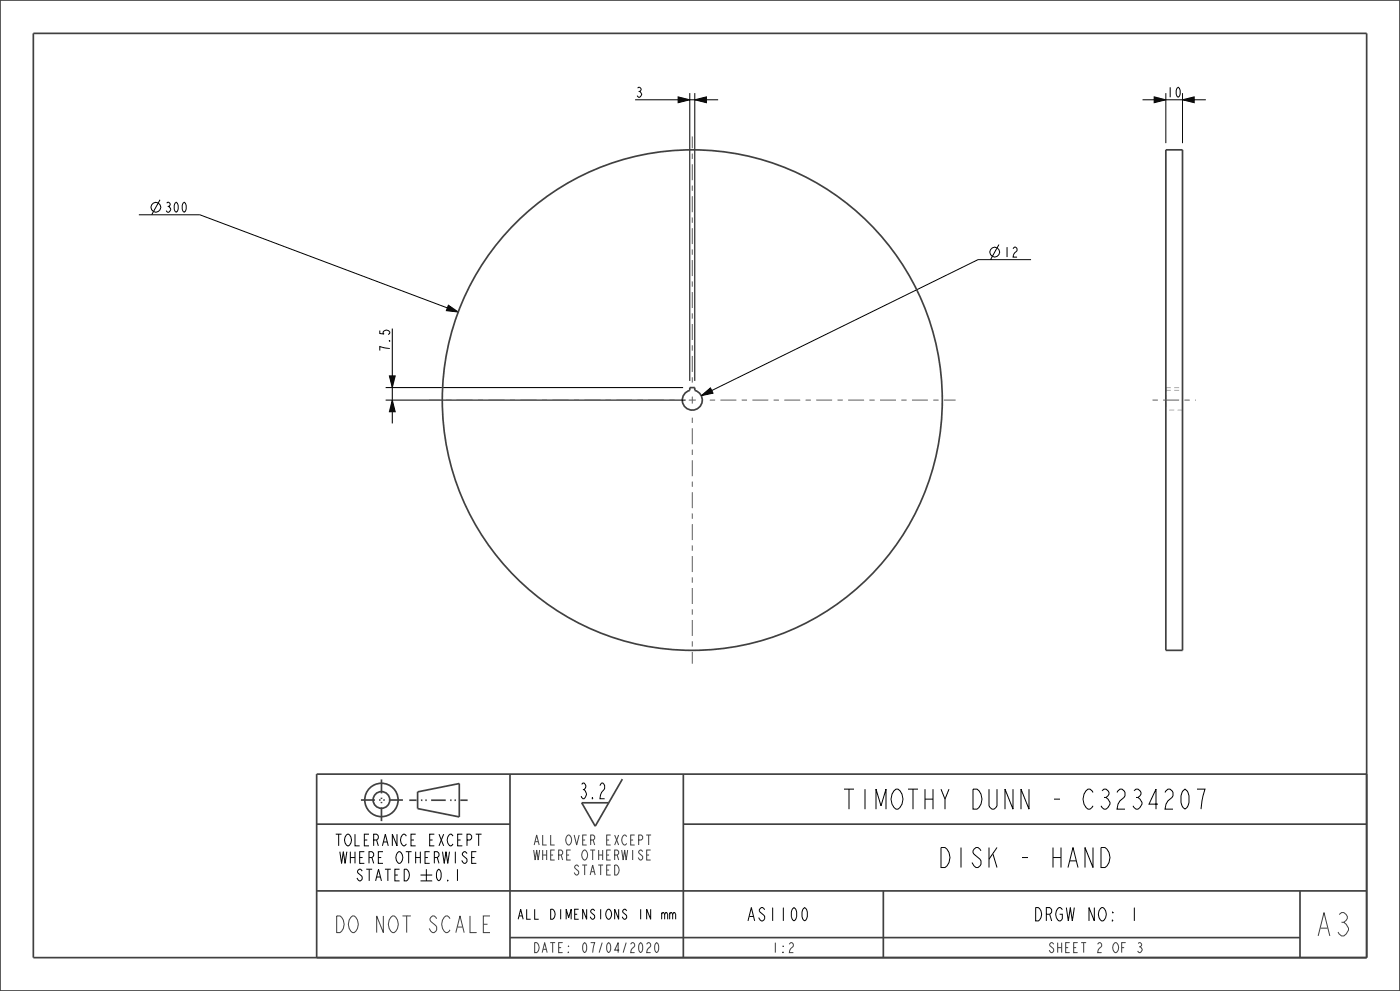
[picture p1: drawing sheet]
<svg xmlns="http://www.w3.org/2000/svg" width="420mm" height="297mm" viewBox="0 0 420 297" stroke-linecap="round" stroke-linejoin="round" font-family="sans-serif">
<g fill="none" stroke="#404040" stroke-width=".51">
<path d="M0 0h420v297h-420zM10 10h400v277h-400zM206.9 116.2h1.5v.8a3 3 0 0 1 1.8 4.6 3 3 0 0 1-5 0 3 3 0 0 1 1.7-4.6zM122.8 239.8h2.2M125.3 237.3l12.5-2.5v10l-12.5-2.5zM126.3 239.8h.4M127.6 239.8h.4M129.3 239.8h4.4M135 239.8h.5M136.3 239.8h.5M138.1 239.8h2.2M153 232v55"/>
<path d="M186.7 233.5l-8.1 14.1-4.1-7M205 232v55M410 232h-315v55M95 247h58M205 247h205M95 267h315M265 267v20M390 267v20M153 281h237"/>
<circle cx="114.4" cy="239.7" r="5"/>
<circle cx="114.4" cy="239.7" r="2.5"/>
</g>
<g fill="none" stroke="#000" stroke-width=".3">
<path d="M190.5 29.9h24.9M203.4 29l3.5 .9-3.5 .9zM206.9 27.9v86.3M208.4 29.9l3.5-.9v1.8zM208.4 27.9v86.3M342.8 29.9h19M346.3 29l3.5 .9-3.5 .9zM349.8 27.9v15M354.8 29.9l3.5-.9v1.8zM354.8 27.9v15M48 59.9l-2.5 4.5M41.7 64.4h18.3l77.5 29.1"/>
<path d="M299.7 73.3l-2.5 4.5M309.3 77.8h-15.9l-83 40.8M117.7 98.5v28.4M134.5 91.5l3 2-3.6-.4zM115.7 119.9h90M115.7 116.2h89.2M116.8 112.7h1.8l-.9 3.5zM117.7 119.9l.9 3.5h-1.8zM210.4 118.6l2.7-2.3 .8 1.5zM126.2 262.3h3.5M126.2 264h3.5M127.9 260.5v3.5"/>
<circle cx="46.7" cy="62.1" r="1.47"/>
<circle cx="298.4" cy="75.6" r="1.47"/>
</g>
<path d="M203.4 29l3.5 .9-3.5 .9zM208.4 29.9l3.5-.9v1.8zM346.3 29l3.5 .9-3.5 .9zM354.8 29.9l3.5-.9v1.8zM134.5 91.5l3 2-3.6-.4zM116.8 112.7h1.8l-.9 3.5zM117.7 119.9l.9 3.5h-1.8zM210.4 118.6l2.7-2.3 .8 1.5z" fill="#000"/>
<path d="M108.3 239.8h12.7M114.4 233.6v12.5" fill="none" stroke="#404040" stroke-width=".51" stroke-dasharray="4.2 1.3 .4 .8 .4 1.3" stroke-linecap="butt"/>
<path d="M349.8 118.4v1.4M349.8 117h1.5M351.3 116.2h-1.5v1.3M352.3 117h1.5M352.3 116.2h1.5M354.8 116.2v1.3M354.8 118.4v1.4M349.8 120.7v1.3M350.8 122.9h1.5M353.3 122.9h1.5M354.8 120.7v1.3" fill="none" stroke="#b0b0b0" stroke-width=".3"/>
<!-- layer: 02___PRT_ALL_AXES -->
<path d="M206.6 119.9h2.1M207.7 118.9v2.1" fill="none" stroke="#5d5d5d" stroke-width=".3"/>
<path d="M202.4 119.9h-73.7M207.7 114.7v-73.8M212.9 119.9h73.8M345.8 119.9h13M207.7 125.2v73.7" fill="none" stroke="#5d5d5d" stroke-width=".3" stroke-dasharray="1.6 1.6 4.8 1.6" stroke-linecap="butt"/>
<g fill="none" stroke="#404040" stroke-width=".51">
<path d="M349.8 44.9h5v150h-5z"/>
<circle cx="207.7" cy="119.9" r="75"/>
</g>
<text font-size="9.1" fill="#404040" x="394.5" y="280.5">A3</text>
<g font-size="7.8">
<text x="253.7" y="242.5">TIMOTHY DUNN - C3234207</text>
<text x="281.8" y="260">DISK - HAND</text>
</g>
<text font-size="6.5" fill="#404040" x="100.6" y="279.5">DO NOT SCALE</text>
<text font-size="6.1" fill="#404040" x="173.6" y="239.4">3.2</text>
<g font-size="5.2">
<text x="224.1" y="276">AS1100</text>
<text x="310.3" y="276">DRGW NO: 1</text>
</g>
<g font-size="4.5">
<text x="100.8" y="253.5">TOLERANCE EXCEPT</text>
<text x="102.2" y="258.8">WHERE OTHERWISE</text>
<text x="106.8" y="264">STATED</text>
<text x="130.4" y="264">0.1</text>
</g>
<g font-size="3.9">
<text x="190.5" y="29.2">3</text>
<text x="349.9" y="29.2">10</text>
<text x="49.3" y="63.6">300</text>
<text x="300.9" y="77.1">12</text>
<text x="116.9" y="105.7" transform="rotate(-90 116.9 105.7)">7.5</text>
<text x="155.6" y="275.5">ALL DIMENSIONS IN mm</text>
</g>
<g font-size="3.9" fill="#404040">
<text x="160.3" y="253.2">ALL OVER EXCEPT</text>
<text x="160.3" y="257.7">WHERE OTHERWISE</text>
<text x="172" y="262.2">STATED</text>
<text x="160.3" y="285.5">DATE: 07/04/2020</text>
<text x="231.5" y="285.5">1:2</text>
<text x="314.6" y="285.5">SHEET 2 OF 3</text>
</g>
</svg>
